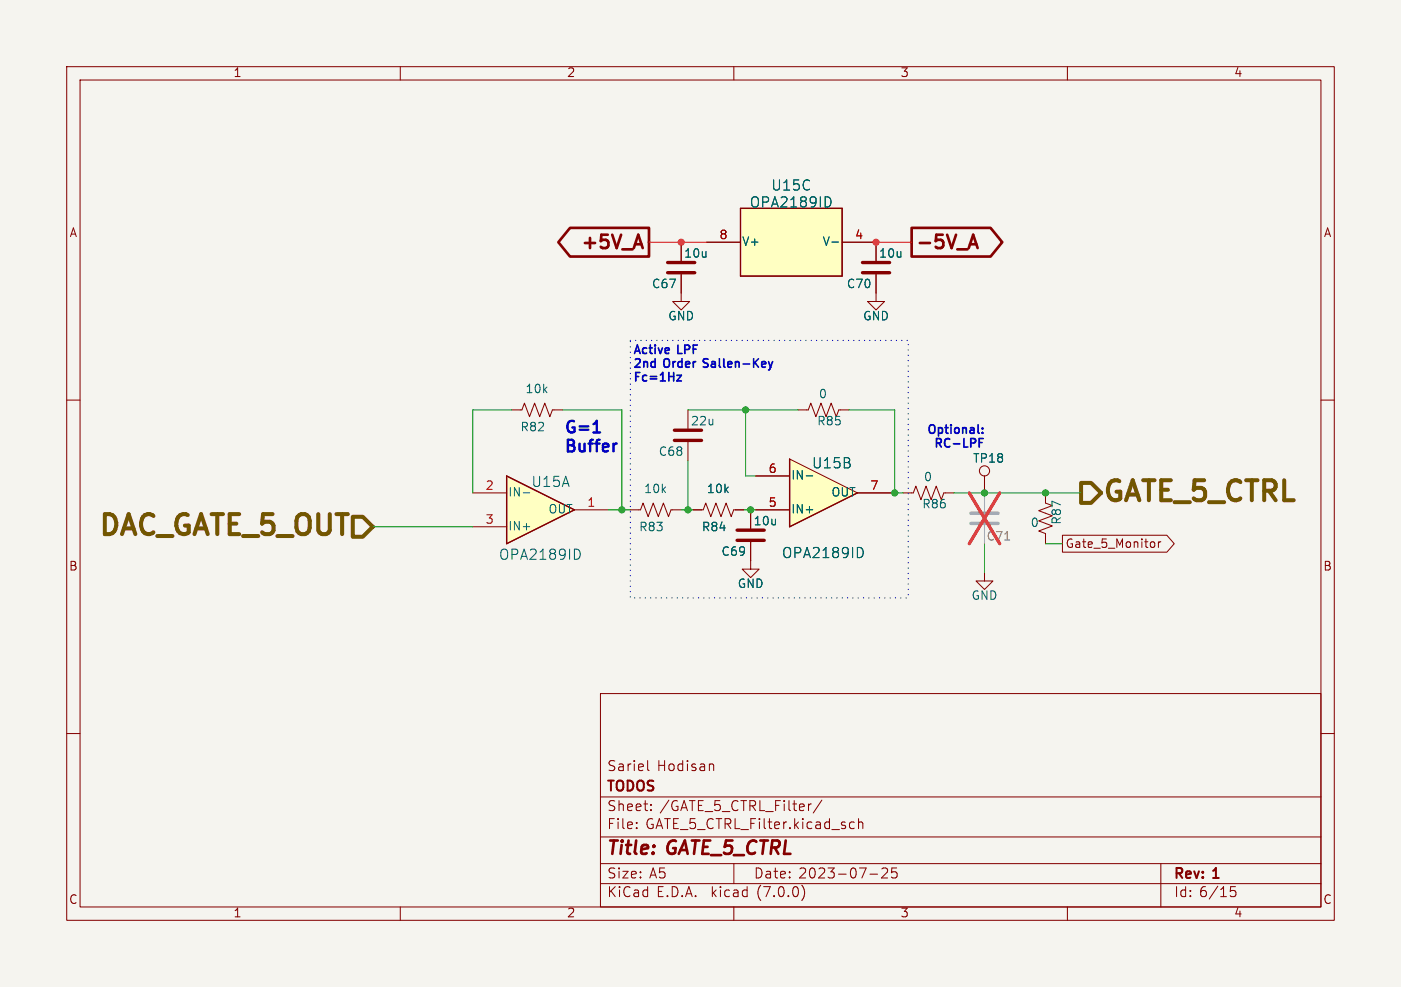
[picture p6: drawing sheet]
<svg xmlns="http://www.w3.org/2000/svg" width="210mm" height="148mm" viewBox="0 0 210 148" stroke-linecap="round" stroke-linejoin="round" font-family="sans-serif">
<path d="M0 0h210v148h-210z" fill="#f5f4ef" stroke="#f5f4ef" stroke-width=".15"/>
<g fill="none" stroke="#840000" stroke-width=".15">
<path d="M10 10h190v128h-190zM12 12h186v124h-186zM60 10v2M110 10v2M160 10v2M102.1 36.3v2.8M10 60h2M102.1 41.1v4.1h1.3l-1.3 1.3-1.3-1.3h1.3M198 60h2M76.7 61.5h1.5l.4-1 .8 2 .7-2 .8 2 .8-2 .7 2 .4-1h1.5M94.5 76.5h1.5l.4-1.1 .8 2.1 .7-2.1 .8 2.1 .7-2.1 .8 2.1 .4-1h1.5M147.6 71.4v2.5"/>
<path d="M147.6 85.9v1.2h1.2l-1.2 1.3-1.3-1.3h1.3M10 110h2M90 104h108v32h-108zM90 119.5h108M97.1 114.1v1.2l.2 .3M106.5 114.6h.3l.2 .2v.8M123.2 120l-1.3 1.9M198 110h2M60 136v2M90 132.5h108M90 129.5h108M90 125.5h108"/>
<path d="M95.4 124.1v.2M95.4 123.3v.2M97.6 121.4v.2M97.6 120.6v.2M110 136v2M110 129.5v3M120.2 132.8a1.74 1.74 0 0 1 0 2.2M121.6 120.6l-.3 .1M127.6 123.3h.5M128.1 124.2l-.5 .1M128.7 123.4a.37 .37 0 0 1 .6 .1v.8M128.7 122.8v1.5"/>
<path d="M130.4 131.1h1.2M132.2 130.3l.2-.1h.5a.41 .41 0 0 1 .1 .6l-.9 .9h1M134.4 130.2h-.7l-.1 .7 .2-.2 .5 .1 .2 .2-.1 .5-.2 .2h-.4l-.2-.2M160 136v2M174 129.5v6.5M184.5 133h.7M184.5 133.6l.5-.1 .3 .3v.4l-.2 .2h-.6"/>
<circle cx="147.6" cy="70.6" r=".76"/>
</g>
<path d="M100.1 39.4h4M100.1 40.9h4" fill="none" stroke="#840000" stroke-width=".51"/>
<path d="M118.4 68.8l10.1 5.1-10.1 5.1z" fill="#ffffc2"/>
<path d="M118.4 68.8v10.2l10.1-5.1" fill="none" stroke="#840000" stroke-width=".2"/>
<path d="M131.3 43.9v1.3h1.3l-1.3 1.3-1.3-1.3h1.3M113.3 76.5h5.1M113.3 71.4h5.1M118.4 68.8l10.1 5.1-10.1 5.1zM119.6 61.5h1.6l.3-1 .8 2 .8-2 .7 2 .8-2 .7 2 .4-1h1.6M128.5 73.9h5.1M156.7 73.9v1.5l1 .4-2 .8 2 .7-2 .8 2 .8-2 .7 1 .4v1.5M112.5 84.1v1.2h1.3l-1.3 1.3-1.2-1.3h1.2" fill="none" stroke="#840000" stroke-width=".15"/>
<path d="M120.9 71.4h.9M129.1 82.2l.3 .5-.1 .6-.2 .2" fill="none" stroke="#006464" stroke-width=".15"/>
<path d="M75.9 71.4l10.2 5.1-10.2 5z" fill="#ffffc2"/>
<path d="M111 31.2h15.2v10.2h-15.2zM75.9 71.4l10.2 5.1-10.2 5z" fill="none" stroke="#840000" stroke-width=".2"/>
<g fill="none" stroke="#840000" stroke-width=".15">
<path d="M102.1 36.3v2.8M105.9 36.3h5.1M111 31.2h15.2v10.2h-15.2zM126.2 36.3h5.1v2.8M102.1 41.1v2.8M131.3 41.1v2.8M70.9 73.9h5M70.9 79h5M75.9 71.4l10.2 5.1-10.2 5zM86.1 76.5h5.1M103.1 61.5v2.8M103.1 66.3v2.8"/>
<path d="M103.9 76.5h1.5l.4-1.1 .8 2.1 .7-2.1 .8 2.1 .7-2.1 .8 2.1 .4-1h1.5M112.5 76.5v2.7M113.3 76.5h5.1M113.3 71.4h5.1M128.5 73.9h5.1M135.4 73.9h1.5l.4-1 .7 2 .8-2 .8 2 .7-2 .8 2 .4-1h1.5M147.6 71.4v2.5M112.5 81.3v2.8M159.3 80.3h15.6l1.1 1.2-1.1 1.3h-15.6zM173 81.3l.1 .2v.3l-.1 .2M173.6 81.2v.9M174 81.2l-.2 .1-.2 .2"/>
</g>
<path d="M124.3 29.6l.3 .6-.1 .5-.2 .3M124.7 36.3h1M78.4 73.9h1M120.9 71.4h.9M86.7 82.4l.3 .6-.1 .5-.2 .3M129.1 82.2l.3 .5-.1 .6-.2 .2" fill="none" stroke="#006464" stroke-width=".15"/>
<path d="M111 31.2h15.2v10.2h-15.2z" fill="#ffffc2" stroke="#ffffc2" stroke-width=".15"/>
<path d="M129.3 39.4h4M129.3 40.9h4M101.1 66h4.1M101.1 64.5h4.1M110.5 79.5h4.1M110.5 81h4.1" fill="none" stroke="#840000" stroke-width=".51"/>
<path d="M145.5 78.5h4.1M145.5 77h4.1" fill="none" stroke="#9c9b98" stroke-width=".51"/>
<path d="M147.6 73.9v2.8M147.6 78.7v2.8" fill="none" stroke="#9c9b98" stroke-width=".15"/>
<path d="M145.3 73.9l4.6 7.6M149.9 73.9l-4.6 7.6" fill="none" stroke="#eb3a3d" stroke-width=".46"/>
<path d="M52.9 77.5h1.5l1.5 1.5-1.5 1.5h-1.5zM162.1 72.4h1.5l1.5 1.5-1.5 1.5h-1.5z" fill="none" stroke="#725600" stroke-width=".6"/>
<path d="M85.4 34.2h11.9v4.3h-11.9l-1.7-2.2zM95.2 36.6h1M95.7 35.2l.6 2M136.7 34.2h11.8l1.7 2.1-1.7 2.2h-11.8zM145.4 36.6h1M145.9 35.2l.6 2" fill="none" stroke="#840000" stroke-width=".4"/>
<path d="M101.5 56.3h.6l-.6 .8h.6M115.8 54.2l-.3 .9M146.8 66.4h.4M147.3 64.9v.1M147.3 64.2v.1M147.4 65.8h-.6v1.2" fill="none" stroke="#0000c2" stroke-width=".25"/>
<path d="M89 64.9h1" fill="none" stroke="#0000c2" stroke-width=".35"/>
<path d="M94.5 51.1h41.6v38.6h-41.6v-38.6" fill="none" stroke="#0000c2" stroke-width=".2" stroke-dasharray="0 .8"/>
<g fill="none" stroke="#009600" stroke-width=".15">
<path d="M55.9 79h15M76.7 61.5h-5.8v12.4M84.3 61.5h8.9v15M91.2 76.5h3.3M102.1 76.5h1.8M103.1 61.5h16.5M103.1 69.1v7.4M111.5 76.5h1.8M111.8 61.5v9.9h1.5M127.3 61.5h6.8v12.4M133.6 73.9h1.8M143 73.9h19.1"/>
<path d="M147.6 81.5v4.4M156.7 81.5h2.6"/>
</g>
<path d="M97.3 36.3h8.6M131.3 36.3h5.4" fill="none" stroke="#ff2e17" stroke-width=".15"/>
<g fill="#009600" stroke="#009600" stroke-width=".15">
<circle cx="93.2" cy="76.5" r=".46"/>
<circle cx="134.1" cy="73.9" r=".46"/>
<circle cx="112.5" cy="76.5" r=".46"/>
<circle cx="103.1" cy="76.5" r=".46"/>
<circle cx="156.7" cy="73.9" r=".46"/>
<circle cx="111.8" cy="61.5" r=".46"/>
<circle cx="147.6" cy="73.9" r=".46"/>
</g>
<g fill="#ff2e17" stroke="#ff2e17" stroke-width=".15">
<circle cx="102.1" cy="36.3" r=".46"/>
<circle cx="131.3" cy="36.3" r=".46"/>
</g>
<g font-size="4.2" fill="#725600">
<text x="165.5" y="76.2">GATE_5_CTRL</text>
<text x="14.1" y="81.2">DAC_GATE_5_OUT</text>
</g>
<g font-size="2.8" fill="#840000">
<text x="86.6" y="38">+5V_A</text>
<text x="137.4" y="38">-5V_A</text>
<text x="91" y="128.8">Title:</text>
<text x="100.1" y="128.8">GATE_5_CTRL</text>
</g>
<g font-size="2.4" fill="#0000c2">
<text x="84.7" y="65.2">G=1</text>
<text x="84.7" y="68.1">Buffer</text>
</g>
<g font-size="2.1" fill="#006464">
<text x="115.6" y="28.9">U15C</text>
<text x="112.3" y="31.4">OPA2189ID</text>
<text x="121.7" y="70.5">U15B</text>
<text x="79.6" y="73.3">U15A</text>
<text x="74.7" y="84.3">OPA2189ID</text>
<text x="117.2" y="84">OPA2189ID</text>
</g>
<g font-size="2.1" fill="#840000">
<text x="91" y="119.1">TODOS</text>
<text x="91" y="115.9">Sariel</text>
<text x="98.5" y="115.9">Hodisan</text>
<text x="91" y="124.6">File:</text>
<text x="91" y="121.9">Sheet:</text>
<text x="96.8" y="124.6">GATE_5_CTRL_Filter.kicad_sch</text>
<text x="98.9" y="121.9">/GATE_5_CTRL_Filter/</text>
<text x="91" y="134.8">KiCad</text>
<text x="91" y="132">Size:</text>
<text x="97.3" y="132">A5</text>
<text x="98.4" y="134.8">E.D.A.</text>
<text x="106.7" y="134.8">kicad</text>
<text x="113" y="132">Date:</text>
<text x="113.6" y="134.8">(7.0.0)</text>
<text x="119.7" y="132">2023-07-25</text>
<text x="176" y="132.2">Rev:</text>
<text x="176" y="134.8">Id: 6/15</text>
<text x="182" y="132.2">1</text>
</g>
<g font-size="1.8" fill="#840000">
<text x="35" y="11.8">1</text>
<text x="85" y="11.8">2</text>
<text x="135" y="11.8">3</text>
<text x="185" y="11.8">4</text>
<text x="10.4" y="35.8">A</text>
<text x="198.4" y="35.8">A</text>
<text x="159.7" y="82.5">Gate_5_Monitor</text>
<text x="10.3" y="85.8">B</text>
<text x="198.3" y="85.8">B</text>
<text x="10.3" y="135.8">C</text>
<text x="35" y="137.8">1</text>
<text x="85" y="137.8">2</text>
<text x="135" y="137.8">3</text>
<text x="185" y="137.8">4</text>
<text x="198.3" y="135.8">C</text>
</g>
<g font-size="1.8" fill="#006464">
<text x="102.5" y="38.9">10u</text>
<text x="111.3" y="37.1">V+</text>
<text x="123.2" y="37.1">V-</text>
<text x="131.7" y="38.9">10u</text>
<text x="97.7" y="43.5">C67</text>
<text x="126.9" y="43.5">C70</text>
<text x="100.1" y="48.3">GND</text>
<text x="129.3" y="48.3">GND</text>
<text x="78.7" y="59.2">10k</text>
<text x="78" y="65">R82</text>
<text x="103.5" y="64.1">22u</text>
<text x="122.4" y="64.1">R85</text>
<text x="122.7" y="60">0</text>
<text x="98.7" y="68.6">C68</text>
<text x="145.8" y="69.7">TP18</text>
<text x="76.2" y="74.7">IN-</text>
<text x="82.1" y="77.3">OUT</text>
<text x="96.5" y="74.2">10k</text>
<text x="105.9" y="74.2">10k</text>
<text x="118.6" y="77.3">IN+</text>
<text x="118.6" y="72.2">IN-</text>
<text x="124.5" y="74.7">OUT</text>
<text x="138.2" y="76.5">R86</text>
<text x="138.4" y="72.5">0</text>
<text x="76.2" y="79.8">IN+</text>
<text x="95.7" y="79.9">R83</text>
<text x="105.1" y="79.9">R84</text>
<text x="108.1" y="83.6">C69</text>
<text x="112.9" y="79.1">10u</text>
<text x="154.4" y="79.3">0</text>
<text x="159.3" y="78.7" transform="rotate(-90 159.3 78.7)">R87</text>
<text x="110.5" y="88.5">GND</text>
<text x="145.6" y="90.2">GND</text>
</g>
<g font-size="1.8" fill="#a90000">
<text x="107.8" y="36.1">8</text>
<text x="128.1" y="36.1">4</text>
<text x="115.2" y="71.1">6</text>
<text x="72.7" y="73.7">2</text>
<text x="88" y="76.2">1</text>
<text x="115.2" y="76.2">5</text>
<text x="130.4" y="73.7">7</text>
<text x="72.7" y="78.7">3</text>
</g>
<g font-size="1.8" fill="#0000c2">
<text x="95" y="53.3">Active</text>
<text x="101.7" y="53.3">LPF</text>
<text x="95" y="55.3">2nd</text>
<text x="95" y="57.4">Fc=1Hz</text>
<text x="99.6" y="55.3">Order</text>
<text x="105.9" y="55.3">Sallen-Key</text>
<text x="138.7" y="65.3">Optional:</text>
<text x="139.7" y="67.3">RC-LPF</text>
</g>
<text font-size="1.8" fill="#939391" x="147.8" y="81.3">C71</text>
</svg>
